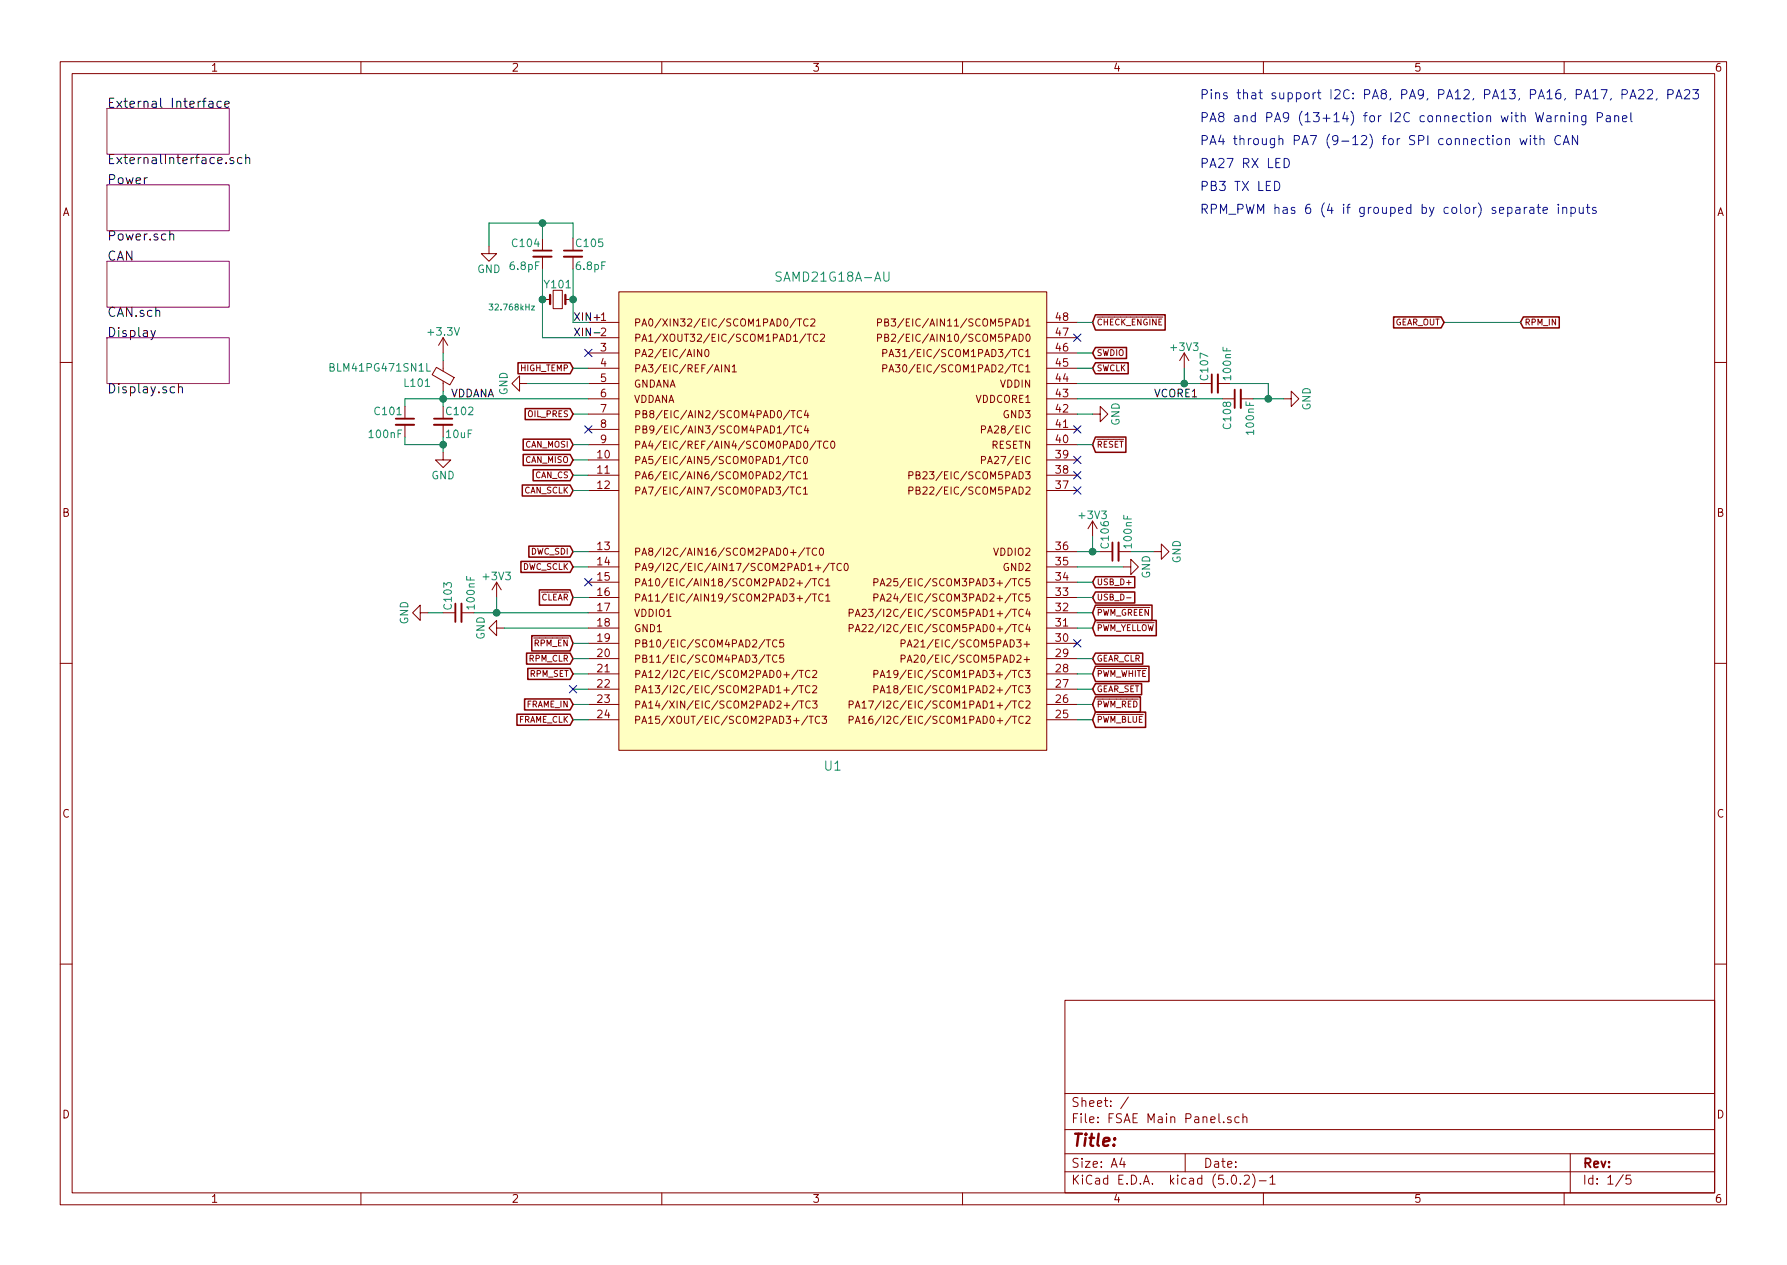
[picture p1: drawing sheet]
EESchema Schematic File Version 4
LIBS:FSAE Main Panel-cache
EELAYER 26 0
EELAYER END
$Descr A4 11693 8268
encoding utf-8
Sheet 1 5
Title ""
Date ""
Rev ""
Comp ""
Comment1 ""
Comment2 ""
Comment3 ""
Comment4 ""
$EndDescr
$Comp
L samd21g18a-au:SAMD21G18A-AU U1
U 1 1
P 5450 3400
F 0 "U1" H 5450 1800 60  0000 C CNN
F 1 "SAMD21G18A-AU" H 5450 5000 60  0000 C CNN
F 2 "Housings_QFP:TQFP-48_7x7mm_Pitch0.5mm" H 2350 3000 60  0001 C CNN
F 3 "http://ww1.microchip.com/downloads/en/DeviceDoc/SAMD21-Family-DataSheet-DS40001882D.pdf" H 2350 3000 60  0001 C CNN
F 4 "IC MCU 32BIT 256KB FLASH 48TQFP" H 0   0   50  0001 C CNN "Description"
F 5 "Microchip" H 0   0   50  0001 C CNN "Manufacturer"
F 6 "ATSAMD21G18A-AU" H 0   0   50  0001 C CNN "Part Number"
	1    5450 3400
	1    0    0    -1  
$EndComp
$Comp
L power:GND #PWR0104
U 1 1
P 3200 1600
F 0 "#PWR0104" H 3200 1350 50  0001 C CNN
F 1 "GND" H 3200 1450 50  0000 C CNN
F 2 "" H 3200 1600 50  0001 C CNN
F 3 "" H 3200 1600 50  0001 C CNN
	1    3200 1600
	1    0    0    -1  
$EndComp
$Comp
L power:+3V3 #PWR0105
U 1 1
P 3250 3900
F 0 "#PWR0105" H 3250 3750 50  0001 C CNN
F 1 "+3V3" H 3250 4040 50  0000 C CNN
F 2 "" H 3250 3900 50  0001 C CNN
F 3 "" H 3250 3900 50  0001 C CNN
	1    3250 3900
	1    0    0    -1  
$EndComp
$Comp
L power:+3V3 #PWR0109
U 1 1
P 7150 3500
F 0 "#PWR0109" H 7150 3350 50  0001 C CNN
F 1 "+3V3" H 7150 3640 50  0000 C CNN
F 2 "" H 7150 3500 50  0001 C CNN
F 3 "" H 7150 3500 50  0001 C CNN
	1    7150 3500
	1    0    0    -1  
$EndComp
$Comp
L power:+3V3 #PWR0112
U 1 1
P 7750 2400
F 0 "#PWR0112" H 7750 2250 50  0001 C CNN
F 1 "+3V3" H 7750 2540 50  0000 C CNN
F 2 "" H 7750 2400 50  0001 C CNN
F 3 "" H 7750 2400 50  0001 C CNN
	1    7750 2400
	1    0    0    -1  
$EndComp
$Comp
L power:GND #PWR0110
U 1 1
P 7350 3700
F 0 "#PWR0110" H 7350 3450 50  0001 C CNN
F 1 "GND" H 7350 3550 50  0000 C CNN
F 2 "" H 7350 3700 50  0001 C CNN
F 3 "" H 7350 3700 50  0001 C CNN
	1    7350 3700
	0    -1   -1   0   
$EndComp
$Comp
L power:GND #PWR0107
U 1 1
P 3300 4100
F 0 "#PWR0107" H 3300 3850 50  0001 C CNN
F 1 "GND" H 3300 3950 50  0000 C CNN
F 2 "" H 3300 4100 50  0001 C CNN
F 3 "" H 3300 4100 50  0001 C CNN
	1    3300 4100
	0    1    1    0   
$EndComp
$Comp
L power:GND #PWR0108
U 1 1
P 7150 2700
F 0 "#PWR0108" H 7150 2450 50  0001 C CNN
F 1 "GND" H 7150 2550 50  0000 C CNN
F 2 "" H 7150 2700 50  0001 C CNN
F 3 "" H 7150 2700 50  0001 C CNN
	1    7150 2700
	0    -1   -1   0   
$EndComp
$Comp
L power:GND #PWR0101
U 1 1
P 2800 4000
F 0 "#PWR0101" H 2800 3750 50  0001 C CNN
F 1 "GND" H 2800 3850 50  0000 C CNN
F 2 "" H 2800 4000 50  0001 C CNN
F 3 "" H 2800 4000 50  0001 C CNN
	1    2800 4000
	0    1    1    0   
$EndComp
$Comp
L power:GND #PWR0113
U 1 1
P 8400 2600
F 0 "#PWR0113" H 8400 2350 50  0001 C CNN
F 1 "GND" H 8400 2450 50  0000 C CNN
F 2 "" H 8400 2600 50  0001 C CNN
F 3 "" H 8400 2600 50  0001 C CNN
	1    8400 2600
	0    -1   -1   0   
$EndComp
$Comp
L power:GND #PWR0111
U 1 1
P 7550 3600
F 0 "#PWR0111" H 7550 3350 50  0001 C CNN
F 1 "GND" H 7550 3450 50  0000 C CNN
F 2 "" H 7550 3600 50  0001 C CNN
F 3 "" H 7550 3600 50  0001 C CNN
	1    7550 3600
	0    -1   -1   0   
$EndComp
$Sheet
S 700  700  800  300 
U 5BD00E86
F0 "External Interface" 60
F1 "ExternalInterface.sch" 60
$EndSheet
$Sheet
S 700  1200 800  300 
U 5BD8F69C
F0 "Power" 60
F1 "Power.sch" 60
$EndSheet
$Sheet
S 700  1700 800  300 
U 5BE25053
F0 "CAN" 60
F1 "CAN.sch" 60
$EndSheet
$Sheet
S 700  2200 800  300 
U 5BE60AE3
F0 "Display" 60
F1 "Display.sch" 60
$EndSheet
Text GLabel 7150 2900 2    39   Input ~ 0
~RESET
Text GLabel 3750 3900 0    39   Input ~ 0
~CLEAR
Text GLabel 3750 4200 0    39   Input ~ 0
~RPM_EN
Text GLabel 3750 4300 0    39   Input ~ 0
RPM_CLR
Text GLabel 9950 2100 2    39   Input ~ 0
RPM_IN
Text GLabel 3750 4700 0    39   Input ~ 0
FRAME_CLK
Text GLabel 3750 4400 0    39   Input ~ 0
RPM_SET
Text GLabel 7150 4400 2    39   Input ~ 0
~PWM_WHITE
Text GLabel 7150 4300 2    39   Input ~ 0
GEAR_CLR
Text GLabel 7150 4500 2    39   Input ~ 0
GEAR_SET
Text GLabel 7150 3800 2    39   Input ~ 0
USB_D+
Text GLabel 7150 3900 2    39   Input ~ 0
USB_D-
Text Notes 7850 650  0    60   ~ 0
Pins that support I2C: PA8, PA9, PA12, PA13, PA16, PA17, PA22, PA23
$Comp
L power:+3.3V #PWR0102
U 1 1
P 2900 2300
F 0 "#PWR0102" H 2900 2150 50  0001 C CNN
F 1 "+3.3V" H 2900 2440 50  0000 C CNN
F 2 "" H 2900 2300 50  0001 C CNN
F 3 "" H 2900 2300 50  0001 C CNN
	1    2900 2300
	1    0    0    -1  
$EndComp
$Comp
L power:GND #PWR0106
U 1 1
P 3450 2500
F 0 "#PWR0106" H 3450 2250 50  0001 C CNN
F 1 "GND" H 3450 2350 50  0000 C CNN
F 2 "" H 3450 2500 50  0001 C CNN
F 3 "" H 3450 2500 50  0001 C CNN
	1    3450 2500
	0    1    1    0   
$EndComp
$Comp
L power:GND #PWR0103
U 1 1
P 2900 2950
F 0 "#PWR0103" H 2900 2700 50  0001 C CNN
F 1 "GND" H 2900 2800 50  0000 C CNN
F 2 "" H 2900 2950 50  0001 C CNN
F 3 "" H 2900 2950 50  0001 C CNN
	1    2900 2950
	1    0    0    -1  
$EndComp
$Comp
L Device:Ferrite_Bead_Small L101
U 1 1
P 2900 2450
F 0 "L101" H 2975 2500 50  0000 L CNN
F 1 "BLM41PG471SN1L" H 2975 2400 50  0000 L CNN
F 2 "Inductors_SMD:L_1806" V 2830 2450 50  0001 C CNN
F 3 "https://www.murata.com/en-us/products/productdata/8796739862558/ENFA0007.pdf" H 2900 2450 50  0001 C CNN
F 4 "BLM41PG471SN1L" H 0   0   50  0001 C CNN "Part Number"
	1    2900 2450
	-1   0    0    1   
$EndComp
$Comp
L Device:C_Small C102
U 1 1
P 2900 2750
F 0 "C102" H 2910 2820 50  0000 L CNN
F 1 "10uF" H 2910 2670 50  0000 L CNN
F 2 "Capacitors_SMD:C_1206" H 2900 2750 50  0001 C CNN
F 3 "https://content.kemet.com/datasheets/KEM_C1006_X5R_SMD.pdf" H 2900 2750 50  0001 C CNN
F 4 "CAP CER 10UF 25V X5R 1206" H 2900 2750 50  0001 C CNN "Description"
F 5 "CAP CER 10UF 25V X5R 1206" H 0   0   50  0001 C CNN "Function"
F 6 "KEMET" H 0   0   50  0001 C CNN "Manufacturer"
F 7 "C1206C106M3PACTU" H 0   0   50  0001 C CNN "Part Number"
	1    2900 2750
	1    0    0    -1  
$EndComp
$Comp
L Device:C_Small C101
U 1 1
P 2650 2750
F 0 "C101" H 2660 2820 50  0000 L CNN
F 1 "100nF" H 2660 2670 50  0000 L CNN
F 2 "Capacitors_SMD:C_1206" H 2650 2750 50  0001 C CNN
F 3 "https://content.kemet.com/datasheets/KEM_C1012_X7R_OPENMODE_SMD.pdf" H 2650 2750 50  0001 C CNN
F 4 "CAP CER 0.1UF 25V X7R 1206" H 2650 2750 50  0001 C CNN "Description"
F 5 "KEMET" H 0   0   50  0001 C CNN "Manufacturer"
F 6 "C1206F104K3RACTU" H 0   0   50  0001 C CNN "Part Number"
	1    2650 2750
	-1   0    0    -1  
$EndComp
$Comp
L Device:Crystal_Small Y101
U 1 1
P 3650 1950
F 0 "Y101" H 3650 2050 50  0000 C CNN
F 1 "32.768kHz" H 3950 1900 39  0000 C CNN
F 2 "MS1V-T1K:MS1V-T1K" H 3650 1950 50  0001 C CNN
F 3 "https://www.mouser.com/datasheet/2/530/MS1V-T1K-1085690.pdf" H 3650 1950 50  0001 C CNN
F 4 "Crystals 32.768 kHz 7.0 pF +/-20 PPM -40/+85C" H 0   0   50  0001 C CNN "Description"
F 5 "Micro Crystal Switzerland" H 0   0   50  0001 C CNN "Manufacturer"
F 6 "MS1V-T1K-32.768kHz" H 0   0   50  0001 C CNN "Part Number"
	1    3650 1950
	-1   0    0    -1  
$EndComp
$Comp
L Device:C_Small C105
U 1 1
P 3750 1650
F 0 "C105" H 3760 1720 50  0000 L CNN
F 1 "6.8pF" H 3760 1570 50  0000 L CNN
F 2 "Capacitors_SMD:C_0805" H 3750 1650 50  0001 C CNN
F 3 "" H 3750 1650 50  0001 C CNN
F 4 "CAP CER 6.8PF 50V C0G/NP0 0805" H 3750 1650 50  0001 C CNN "Description"
F 5 "KEMET" H 0   0   50  0001 C CNN "Manufacturer"
F 6 "C0805C689J5GACTU" H 0   0   50  0001 C CNN "Part Number"
	1    3750 1650
	1    0    0    -1  
$EndComp
$Comp
L Device:C_Small C104
U 1 1
P 3550 1650
F 0 "C104" H 3560 1720 50  0000 L CNN
F 1 "6.8pF" H 3560 1570 50  0000 L CNN
F 2 "Capacitors_SMD:C_0805" H 3550 1650 50  0001 C CNN
F 3 "" H 3550 1650 50  0001 C CNN
F 4 "CAP CER 6.8PF 50V C0G/NP0 0805" H 3550 1650 50  0001 C CNN "Description"
F 5 "KEMET" H 0   0   50  0001 C CNN "Manufacturer"
F 6 "C0805C689J5GACTU" H 0   0   50  0001 C CNN "Part Number"
	1    3550 1650
	-1   0    0    -1  
$EndComp
$Comp
L Device:C_Small C103
U 1 1
P 3000 4000
F 0 "C103" H 3010 4070 50  0000 L CNN
F 1 "100nF" H 3010 3920 50  0000 L CNN
F 2 "Capacitors_SMD:C_1206" H 3000 4000 50  0001 C CNN
F 3 "https://content.kemet.com/datasheets/KEM_C1012_X7R_OPENMODE_SMD.pdf" H 3000 4000 50  0001 C CNN
F 4 "CAP CER 0.1UF 25V X7R 1206" H 3000 4000 50  0001 C CNN "Description"
F 5 "KEMET" H 0   0   50  0001 C CNN "Manufacturer"
F 6 "C1206F104K3RACTU" H 0   0   50  0001 C CNN "Part Number"
	1    3000 4000
	0    -1   -1   0   
$EndComp
$Comp
L Device:C_Small C106
U 1 1
P 7300 3600
F 0 "C106" H 7310 3670 50  0000 L CNN
F 1 "100nF" H 7310 3520 50  0000 L CNN
F 2 "Capacitors_SMD:C_1206" H 7300 3600 50  0001 C CNN
F 3 "https://content.kemet.com/datasheets/KEM_C1012_X7R_OPENMODE_SMD.pdf" H 7300 3600 50  0001 C CNN
F 4 "CAP CER 0.1UF 25V X7R 1206" H 7300 3600 50  0001 C CNN "Description"
F 5 "KEMET" H 0   0   50  0001 C CNN "Manufacturer"
F 6 "C1206F104K3RACTU" H 0   0   50  0001 C CNN "Part Number"
	1    7300 3600
	0    -1   -1   0   
$EndComp
$Comp
L Device:C_Small C107
U 1 1
P 7950 2500
F 0 "C107" H 7960 2570 50  0000 L CNN
F 1 "100nF" H 7960 2420 50  0000 L CNN
F 2 "Capacitors_SMD:C_1206" H 7950 2500 50  0001 C CNN
F 3 "https://content.kemet.com/datasheets/KEM_C1012_X7R_OPENMODE_SMD.pdf" H 7950 2500 50  0001 C CNN
F 4 "CAP CER 0.1UF 25V X7R 1206" H 7950 2500 50  0001 C CNN "Description"
F 5 "KEMET" H 0   0   50  0001 C CNN "Manufacturer"
F 6 "C1206F104K3RACTU" H 0   0   50  0001 C CNN "Part Number"
	1    7950 2500
	0    -1   -1   0   
$EndComp
$Comp
L Device:C_Small C108
U 1 1
P 8100 2600
F 0 "C108" H 8110 2670 50  0000 L CNN
F 1 "100nF" H 8110 2520 50  0000 L CNN
F 2 "Capacitors_SMD:C_1206" H 8100 2600 50  0001 C CNN
F 3 "https://content.kemet.com/datasheets/KEM_C1012_X7R_OPENMODE_SMD.pdf" H 8100 2600 50  0001 C CNN
F 4 "CAP CER 0.1UF 25V X7R 1206" H 8100 2600 50  0001 C CNN "Description"
F 5 "KEMET" H 0   0   50  0001 C CNN "Manufacturer"
F 6 "C1206F104K3RACTU" H 0   0   50  0001 C CNN "Part Number"
	1    8100 2600
	0    -1   1    0   
$EndComp
Text GLabel 3750 3100 0    39   Input ~ 0
CAN_CS
Text GLabel 3750 3200 0    39   Input ~ 0
CAN_SCLK
Text GLabel 3750 2900 0    39   Input ~ 0
CAN_MOSI
Text GLabel 3750 3000 0    39   Input ~ 0
CAN_MISO
Text Notes 7850 800  0    60   ~ 0
PA8 and PA9 (13+14) for I2C connection with Warning Panel
Text Notes 7850 950  0    60   ~ 0
PA4 through PA7 (9-12) for SPI connection with CAN
Text GLabel 7150 2300 2    39   Input ~ 0
SWDIO
Text GLabel 7150 2400 2    39   Input ~ 0
SWCLK
Text GLabel 3750 3600 0    39   Input ~ 0
DWC_SDI
Text GLabel 3750 3700 0    39   Input ~ 0
DWC_SCLK
Text Notes 7850 1100 0    60   ~ 0
PA27 RX LED
Text Notes 7850 1250 0    60   ~ 0
PB3 TX LED
Text Notes 7850 1400 0    60   ~ 0
RPM_PWM has 6 (4 if grouped by color) separate inputs
Wire Wire Line
	3200 1450 3550 1450
Wire Wire Line
	3550 1450 3750 1450
Wire Wire Line
	3200 1450 3200 1600
Connection ~ 3550 1450
Connection ~ 3750 1950
Connection ~ 3550 1950
Wire Wire Line
	3750 1750 3750 1950
Wire Wire Line
	3750 1950 3750 2100
Wire Wire Line
	3550 1750 3550 1950
Wire Wire Line
	3550 1950 3550 2200
Wire Wire Line
	3550 1550 3550 1450
Wire Wire Line
	3750 1450 3750 1550
Wire Wire Line
	7750 2500 7750 2400
Wire Wire Line
	7050 2500 7750 2500
Wire Wire Line
	7750 2500 7850 2500
Wire Wire Line
	7150 3600 7150 3500
Wire Wire Line
	7050 3600 7150 3600
Wire Wire Line
	7150 3600 7200 3600
Wire Wire Line
	3250 3900 3250 4000
Wire Wire Line
	3100 4000 3250 4000
Wire Wire Line
	3250 4000 3850 4000
Wire Wire Line
	7050 3700 7350 3700
Wire Wire Line
	7150 2700 7050 2700
Wire Wire Line
	3300 4100 3850 4100
Connection ~ 7750 2500
Wire Wire Line
	8050 2500 8300 2500
Wire Wire Line
	8300 2500 8300 2600
Wire Wire Line
	7050 2600 8000 2600
Wire Wire Line
	8200 2600 8300 2600
Wire Wire Line
	8300 2600 8400 2600
Connection ~ 8300 2600
Connection ~ 7150 3600
Wire Wire Line
	7400 3600 7550 3600
Connection ~ 3250 4000
Wire Wire Line
	2900 4000 2800 4000
Wire Wire Line
	7150 2900 7050 2900
Wire Wire Line
	7150 3800 7050 3800
Wire Wire Line
	7150 3900 7050 3900
Wire Wire Line
	3850 2500 3450 2500
Wire Wire Line
	2900 2300 2900 2350
Wire Wire Line
	2900 2550 2900 2600
Wire Wire Line
	2900 2600 2900 2650
Wire Wire Line
	2650 2600 2900 2600
Wire Wire Line
	2900 2600 3850 2600
Connection ~ 2900 2600
Wire Wire Line
	2650 2650 2650 2600
Wire Wire Line
	2650 2850 2650 2900
Wire Wire Line
	2650 2900 2900 2900
Wire Wire Line
	2900 2850 2900 2900
Wire Wire Line
	2900 2900 2900 2950
Connection ~ 2900 2900
Wire Wire Line
	3750 2100 3850 2100
Wire Wire Line
	3550 2200 3850 2200
Wire Wire Line
	7150 2300 7050 2300
Wire Wire Line
	7050 2400 7150 2400
Wire Wire Line
	7050 4000 7150 4000
Wire Wire Line
	7050 4100 7150 4100
Wire Wire Line
	7050 4600 7150 4600
Wire Wire Line
	7050 4700 7150 4700
Wire Wire Line
	3750 3600 3850 3600
Wire Wire Line
	3850 3700 3750 3700
Wire Wire Line
	3750 3900 3850 3900
Wire Wire Line
	3750 4300 3850 4300
Wire Wire Line
	3850 4400 3750 4400
Wire Wire Line
	3750 4500 3850 4500
Wire Wire Line
	3850 4600 3750 4600
Wire Wire Line
	3750 4700 3850 4700
Wire Wire Line
	3750 3200 3850 3200
Wire Wire Line
	3750 3100 3850 3100
Wire Wire Line
	3850 3000 3750 3000
Wire Wire Line
	3750 2900 3850 2900
Wire Wire Line
	7050 4300 7150 4300
Wire Wire Line
	7150 4400 7050 4400
Wire Wire Line
	7050 4500 7150 4500
Wire Wire Line
	3850 4200 3750 4200
Text GLabel 7150 2100 2    39   Input ~ 0
~CHECK_ENGINE
Wire Wire Line
	7150 2100 7050 2100
Text GLabel 3750 2400 0    39   Input ~ 0
HIGH_TEMP
Text GLabel 3750 2700 0    39   Input ~ 0
OIL_PRES
Wire Wire Line
	3850 2400 3750 2400
Wire Wire Line
	3750 2700 3850 2700
Wire Wire Line
	9950 2100 9450 2100
Text GLabel 3750 4600 0    39   Input ~ 0
FRAME_IN
Text GLabel 9450 2100 0    39   Input ~ 0
GEAR_OUT
Text Label 2950 2600 0    50   ~ 0
VDDANA
Text Label 3750 2100 0    50   ~ 0
XIN+
Text Label 3750 2200 0    50   ~ 0
XIN-
Text Label 7550 2600 0    50   ~ 0
VCORE1
NoConn ~ 7050 4200
NoConn ~ 7050 3200
NoConn ~ 7050 3100
NoConn ~ 7050 3000
NoConn ~ 7050 2800
NoConn ~ 7050 2200
NoConn ~ 3850 2300
NoConn ~ 3850 2800
NoConn ~ 3850 3800
NoConn ~ 3750 4500
Text GLabel 7150 4000 2    39   Input ~ 0
~PWM_GREEN
Text GLabel 7150 4100 2    39   Input ~ 0
~PWM_YELLOW
Text GLabel 7150 4600 2    39   Input ~ 0
~PWM_RED
Text GLabel 7150 4700 2    39   Input ~ 0
~PWM_BLUE
$EndSCHEMATC
